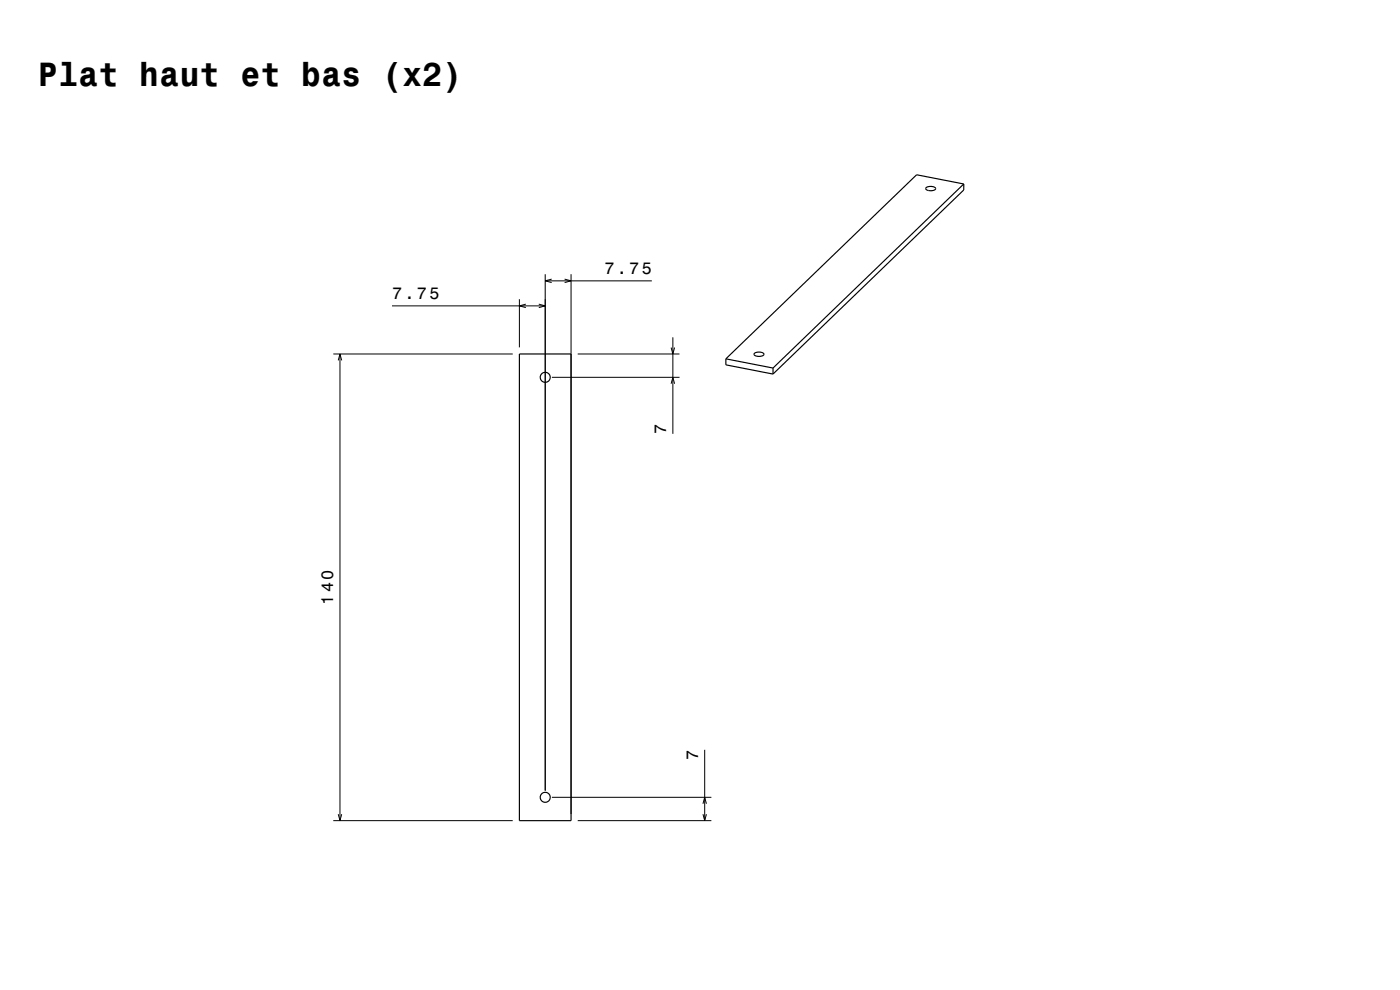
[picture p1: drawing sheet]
<svg xmlns="http://www.w3.org/2000/svg" width="420mm" height="297mm" viewBox="0 0 420 297" stroke-linecap="round" stroke-linejoin="round" font-family="sans-serif">
<g fill="none" stroke="#000" stroke-width=".3">
<path d="M117.6 91.8h46M155.8 89.8v14.4M157.8 91.2l-2 .6 2 .5M161.6 91.2l2 .6-2 .5M163.6 82.3v154.9M163.6 84.3h32M165.5 83.7l-1.9 .6 1.9 .5M169.4 83.7l1.9 .6-1.9 .5M171.3 82.3v161.9M100 106.2h53.8M101.5 108.1l.5-1.9 .5 1.9M102 106.2v140"/>
<path d="M165.6 113.2h38.3M173.3 106.2h30.6M201.3 115.1l.6-1.9 .5 1.9M201.3 104.3l.6 1.9 .5-1.9M201.9 101.2v28.9M165.6 239.2h47.8M211.4 224.9v21.3M100 246.2h53.8M101.5 244.3l.5 1.9 .5-1.9M173.3 246.2h40.1M210.9 244.3l.5 1.9 .5-1.9M210.9 241.1l.5-1.9 .5 1.9"/>
</g>
<g fill="none" stroke="#000" stroke-width=".35">
<path d="M277.9 56.3a2.21 2.21 0 0 1 2.8 .3 2.05 2.05 0 0 1-3 0zM289.1 55.2v1.8l-57.2 55.2M289.1 55.2l-57.2 55.2M289.1 55.2l-14.1-2.8-57.2 55.3M155.8 106.2h15.5v140h-15.5zM217.8 107.7v1.8l14.1 2.7M217.8 107.7l14.1 2.7M226.3 106.1a2.23 2.23 0 0 1 2.9 .2 2.05 2.05 0 0 1-3 0zM231.9 110.4v1.8"/>
<circle cx="163.6" cy="113.2" r="1.5"/>
<circle cx="163.6" cy="239.2" r="1.5"/>
</g>
<text font-size="10.1" x="11.3" y="25.9">Plat haut et bas (x2)</text>
<g font-size="5">
<text x="181.3" y="82.3">7.75</text>
<text x="117.6" y="89.8">7.75</text>
<text x="199.9" y="130.1" transform="rotate(-90 199.9 130.1)">7</text>
<text x="100" y="181.4" transform="rotate(-90 100 181.4)">140</text>
<text x="209.4" y="228" transform="rotate(-90 209.4 228)">7</text>
</g>
</svg>
